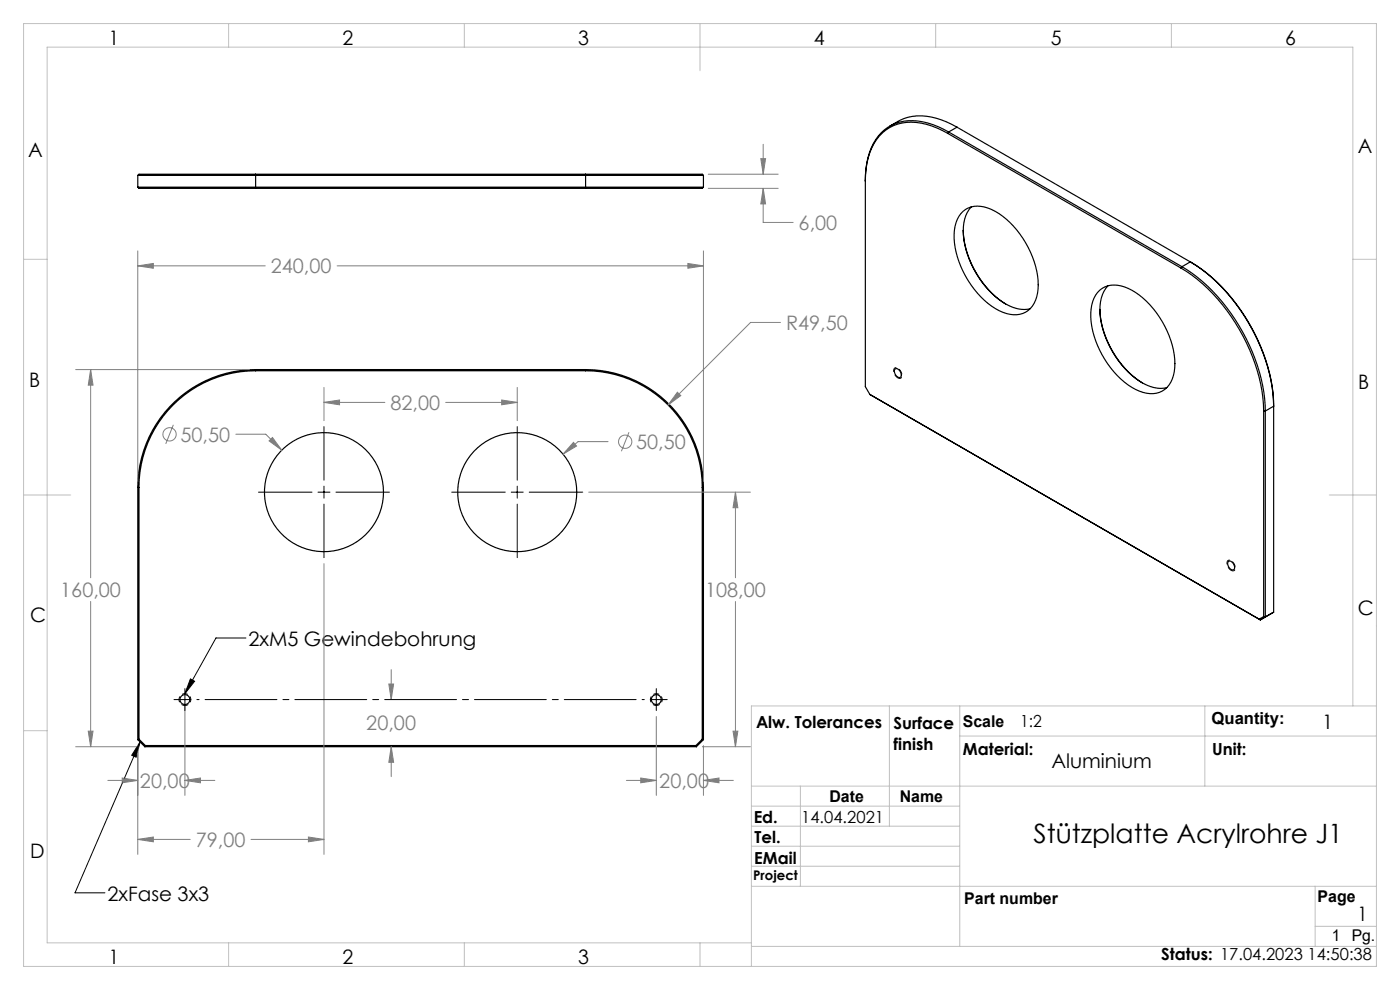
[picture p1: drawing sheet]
<svg xmlns="http://www.w3.org/2000/svg" width="297mm" height="210mm" viewBox="0 0 297 210" stroke-linecap="round" stroke-linejoin="round" font-family="sans-serif">
<g fill="none" stroke="#000" stroke-width=".25">
<path d="M29.2 37.2h120M29.2 39.7h120M29.2 39.7l.3 .3h24.7M29.2 37.2v2.5M54.2 37h-24.7l-.3 .2M54.2 37v3M54.2 37h70M54.2 40h70M124.2 37h24.8l.2 .2M124.2 37v3M149.2 39.7l-.2 .3h-24.8M149.2 37.2v2.5"/>
<path d="M188.8 26.8a11.4 11.4 0 0 1 12-.9l2.2 1.1M201.1 28.3a13.6 13.6 0 0 0-10.7-2 9.6 9.6 0 0 0-6.2 7.2 18.9 18.9 0 0 0-.6 4.9M201.1 28.3l49.5 28.6M201.3 28a13.6 13.6 0 0 0-11.3-1.8 10.2 10.2 0 0 0-6.1 8.4l-.3 3.6v43.8l.9 1.7M201.3 28l-.2 .3M201.3 28l49.4 28.6M203 27l49.7 28.7a39 39 0 0 1 16.6 23.2l.7 4.3 .2 2.8v43.9l-2.8 1.6M203 27l-1.7 1M204.3 44.8a5.8 5.8 0 0 1 6.8 0 19.4 19.4 0 0 1 9.1 16.5 5.2 5.2 0 0 1-4.5 5.5 10.5 10.5 0 0 1-7.7-3.9 19.2 19.2 0 0 1-5.5-14.1 6.2 6.2 0 0 1 1.8-4zM204.3 48.9a20.2 20.2 0 0 0 9.1 15.6M206.1 43.9a8 8 0 0 0-1.6 7 19.9 19.9 0 0 0 9 13.6l.8 .4a6.4 6.4 0 0 0 4.2 .6M250.6 56.9a39 39 0 0 1 16.5 23.3l.8 4.3 .2 2.7"/>
<path d="M250.7 56.6a39.2 39.2 0 0 1 16.5 22.4l.9 4.2 .3 4M250.7 56.6l1.8-1a39.2 39.2 0 0 1 16.5 22.3l.9 4.3 .3 4-1.8 1M250.7 56.6l-.1 .3M54.2 78.6a24.7 24.7 0 0 0-24.7 24.8M54.2 78.4a25 25 0 0 0-25 25M54.2 78.4v.2M54.2 78.6h70M54.2 78.4h70M124.2 78.6a24.8 24.8 0 0 1 24.8 24.8M124.2 78.4a25 25 0 0 1 25 25M124.2 78.4v.2M189.9 78.3a1.17 1.17 0 0 1 1.3 1.5 .63 .63 0 0 1-.7 .3 .63 .63 0 0 1-.5-.5l-.3-.9z"/>
<path d="M233.3 61.6a5.8 5.8 0 0 1 6.8 0 19.4 19.4 0 0 1 9.1 16.4 5.2 5.2 0 0 1-4.5 5.5 10.5 10.5 0 0 1-7.7-3.8 19.2 19.2 0 0 1-5.5-14.2 6.2 6.2 0 0 1 1.8-3.9zM233.3 65.6a20.2 20.2 0 0 0 9 15.6M235.1 60.6a8 8 0 0 0-1.6 7 19.9 19.9 0 0 0 9 13.7l.7 .4a6.4 6.4 0 0 0 4.3 .5M184.5 83.7l82.9 47.8M184.5 83.7h.1M268.1 87.2h.3M268.1 87.2v43.6M268.4 87.2v43.7M29.2 103.4h.3M29.2 103.4v53.5M29.5 103.4v53.4M149 103.4h.2"/>
<path d="M149 103.4v53.4M149.2 103.4v53.5M260.6 119.1a1.17 1.17 0 0 1 1.3 1.5 .63 .63 0 0 1-.7 .3 .63 .63 0 0 1-.5-.5l-.2-.6zM268.1 130.8l-1 .5 .3 .2M268.1 130.8l.3 .1M268.4 130.9l-1 .6M29.2 156.9l1.5 1.5M29.5 156.8l-.3 .1M29.5 156.8l1.3 1.3M30.7 158.4h117M30.8 158.1l-.1 .3M30.8 158.1h116.8"/>
<path d="M147.6 158.1l.1 .3M149 156.8l-1.4 1.3M149 156.8l.2 .1M149.2 156.9l-1.5 1.5"/>
<circle cx="68.7" cy="104.4" r="12.6"/>
<circle cx="109.7" cy="104.4" r="12.6"/>
<circle cx="39.2" cy="148.4" r="1.05"/>
<circle cx="139.2" cy="148.4" r="1.05"/>
</g>
<g fill="none" stroke="#808080" stroke-width=".21">
<path d="M150.2 37h14.9M150.2 40h14.9M161.4 33.7h1l-.5 3.3zM161.9 40l.5 3.3h-1zM161.9 40v7.2h6.4M161.9 30.6v6.4M29.2 56.4l3.3-.5v1zM29.2 53.2v48.9M29.2 56.4h27.1M71.5 56.4h77.7M145.9 55.9l3.3 .5-3.3 .5zM149.2 53.2v48.9"/>
<path d="M16.1 78.4h36.9M19.2 78.4l.5 3.3h-1zM19.2 78.4v44.2M165.6 68.4h-6.4l-17.5 17.5M36.8 90.1l-1.6 4M50 92.1h6.4l3.4 3.4M57.8 92.8l2 2.7-2.7-2zM68.7 85.4l3.3-.5v1zM68.7 82.2v7M68.7 85.4h12.9M94.6 85.4h15.1M106.4 84.9l3.3 .5-3.3 .5z"/>
<path d="M109.7 82.2v7M121.7 93.8l.6 .8-2.9 1.7zM129 93.7h-6.4l-3.2 2.6M133.4 91.7l-1.6 4M143.7 83.2l.7 .7-2.7 2zM68.7 119.6v61.6M124.9 104.4h34.3M156 104.4l.5 3.3h-1zM156 104.4v18.2M19.2 127.6v30.8M156 127.6v30.8M16.1 158.4h13.4"/>
<path d="M18.7 155.1h1l-.5 3.3zM29.2 158.2v23M39.2 149.7v19M82.5 145.1h1l-.5 3.3zM83 158.4l.5 3.3h-1zM83 142v6.4M83 158.4v6.3M139.2 152v16.7M149 158.4h10.2M149.2 158.2v10.5M155.5 155.1h1l-.5 3.3zM22.9 165.5h6.3"/>
<path d="M25.9 165l3.3 .5-3.3 .6zM29.2 178.1l3.3-.5v1zM29.2 178.1h11.1M39.2 165.5l3.3-.5v1.1zM39.2 165.5h6.4M53.3 178.1h15.4M65.4 177.6l3.3 .5-3.3 .5zM132.9 165.5h6.3M135.9 165l3.3 .5-3.3 .6zM149.2 165.5l3.3-.5v1.1zM149.2 165.5h6.4"/>
<circle cx="36" cy="92.1" r="1.41"/>
<circle cx="132.6" cy="93.7" r="1.41"/>
</g>
<path d="M39.2 149.6a1.25 1.25 0 0 1-1.1-1.8 1.25 1.25 0 0 1 2.2-.1 1.25 1.25 0 0 1-.9 1.9h-.2M139.2 149.6a1.25 1.25 0 0 1-1.1-1.8 1.25 1.25 0 0 1 2.2-.1 1.25 1.25 0 0 1-.9 1.9h-.2" fill="none" stroke="#000" stroke-width=".21" stroke-dasharray="1.3 .6" stroke-dashoffset=".5" stroke-linecap="butt"/>
<path d="M190.5 80.2a1.45 1.45 0 0 1-.6-2.2 1.46 1.46 0 0 1 1.2 2.2h-.6M261.2 121a1.45 1.45 0 0 1-.6-2.2 1.46 1.46 0 0 1 1.2 2.2h-.6" fill="none" stroke="#000" stroke-width=".21" stroke-dasharray="1.3 .6" stroke-dashoffset=".3" stroke-linecap="butt"/>
<g fill="none" stroke="#000" stroke-width=".21">
<path d="M68.7 90.5v11.4M109.7 90.5v11.4M54.8 104.4h11.4M67.5 104.4h2.5M68.7 103.1v2.6M68.7 106.9v11.4M71.3 104.4h11.3M95.8 104.4h11.4M108.5 104.4h2.5M109.7 103.1v2.6M109.7 106.9v11.4M112.3 104.4h11.3"/>
<path d="M52.2 135.3h-6.4l-6.6 11.8M29.7 157.4l-13.8 32h6.4M29.7 157.4l-.8 3.2-1-.4zM36.9 148.4h3.6M39.2 146.1v4.6M40.4 144l.9 .5-2.1 2.6zM138 148.4h3.5M139.2 146.1v4.6"/>
</g>
<g fill="none" stroke="#c0c0c0" stroke-width=".21">
<path d="M5 5h287v200h-287zM48.5 5v5M98.5 5v5M148.5 5v10M198.5 5v5M248.5 5v5M5 55h5M287 55h5M5 105h10M282 105h10M5 155h5M188.7 149.8v25.5"/>
<path d="M203.6 149.8v51M203.6 156.1h88.4M255.6 149.8v17M287 149.8v-139.8h-277v190h149.4M292 149.8h-132.6v55.2M159.4 166.8h132.6M159.4 179.5h44.2M159.4 175.3h44.2M159.4 171h44.2M169.8 166.8v21.2M159.4 183.8h44.2M159.4 188h132.6"/>
<path d="M279 188v12.8M279 196.5h13M48.5 200v5M98.5 200v5M148.5 200v5M159.4 200.8h132.6"/>
</g>
<path d="M41.8 148.4h94.9" fill="none" stroke="#000" stroke-width=".21" stroke-dasharray="15.2 1.3 1.3 1.3" stroke-dashoffset="-1.7"/>
<path d="M29.2 56.4l3.3-.5v1zM145.9 55.9l3.3 .5-3.3 .5zM143.7 83.2l-2 2.7 2.7-2zM19.2 78.4l.5 3.3h-1zM18.7 155.1h1l-.5 3.3zM57.8 92.8l-.7 .7 2.7 2zM82.5 145.1h1l-.5 3.3zM83 158.4l.5 3.3h-1zM25.9 165l3.3 .5-3.3 .6zM39.2 165.5l3.3-.5v1.1zM149.2 165.5l3.3-.5v1.1zM135.9 165l3.3 .5-3.3 .6zM68.7 85.4l3.3-.5v1zM106.4 84.9l3.3 .5-3.3 .5zM156 104.4l.5 3.3h-1zM155.5 155.1h1l-.5 3.3zM29.2 178.1l3.3-.5v1zM65.4 177.6l3.3 .5-3.3 .5zM121.7 93.8l-2.3 2.5 2.9-1.7zM161.4 33.7h1l-.5 3.3zM161.9 40l.5 3.3h-1z" fill="#808080"/>
<path d="M40.4 144l.9 .5-2.1 2.6zM29.7 157.4l-.8 3.2-1-.4z" fill="#000"/>
<text font-size="5.6" x="219.2" y="178.8">Stützplatte Acrylrohre J1</text>
<g font-size="4.2">
<text x="23.1" y="9.5">1</text>
<text x="72.7" y="9.5">2</text>
<text x="122.7" y="9.5">3</text>
<text x="172.7" y="9.5">4</text>
<text x="222.9" y="9.6">5</text>
<text x="272.7" y="9.5">6</text>
<text x="6" y="33.2">A</text>
<text x="288" y="32.5">A</text>
<text x="6.2" y="82">B</text>
<text x="288.1" y="82.4">B</text>
<text x="288" y="130.5">C</text>
<text x="6.4" y="132">C</text>
<text x="52.7" y="136.9">2xM5 Gewindebohrung</text>
<text x="280.5" y="154.6">1</text>
<text x="223" y="163">Aluminium</text>
<text x="6.4" y="182">D</text>
<text x="22.8" y="191">2xFase 3x3</text>
<text x="288" y="195.3">1</text>
<text x="23.1" y="204.5">1</text>
<text x="72.7" y="204.5">2</text>
<text x="122.7" y="204.5">3</text>
</g>
<g font-size="4.2" fill="#808080">
<text x="169.4" y="48.8">6,00</text>
<text x="57.4" y="58">240,00</text>
<text x="166.8" y="70">R49,50</text>
<text x="82.8" y="87">82,00</text>
<text x="38.3" y="93.7">50,50</text>
<text x="135" y="95.3">50,50</text>
<text x="12.8" y="126.7">160,00</text>
<text x="149.6" y="126.7">108,00</text>
<text x="77.7" y="154.8">20,00</text>
<text x="29.7" y="167.1">20,00</text>
<text x="139.9" y="167.1">20,00</text>
<text x="41.5" y="179.7">79,00</text>
</g>
<g font-size="3.5">
<text x="160.4" y="154.4">Alw. Tolerances</text>
<text x="189.5" y="154.6">Surface</text>
<text x="216.4" y="154.3">1:2</text>
<text x="257" y="153.5">Quantity:</text>
<text x="189.5" y="159.1">finish</text>
<text x="204.3" y="160.3">Material:</text>
<text x="257.2" y="160.1">Unit:</text>
<text x="159.9" y="174.6">Ed.</text>
<text x="160.1" y="178.7">Tel.</text>
<text x="170" y="174.6">14.04.2021</text>
<text x="160" y="183.2">EMail</text>
<text x="246.4" y="203.6">Status: 17.04.2023 14:50:38</text>
</g>
<g font-size="3.4">
<text x="204.3" y="154.3">Scale</text>
<text x="176" y="170.1">Date</text>
<text x="190.9" y="170.1">Name</text>
<text x="204.6" y="191.8">Part number</text>
<text x="279.5" y="191.3">Page</text>
<text x="282.6" y="199.6">1</text>
<text x="286.8" y="199.6">Pg.</text>
</g>
<text font-size="2.8" x="159.8" y="186.7">Project</text>
</svg>
